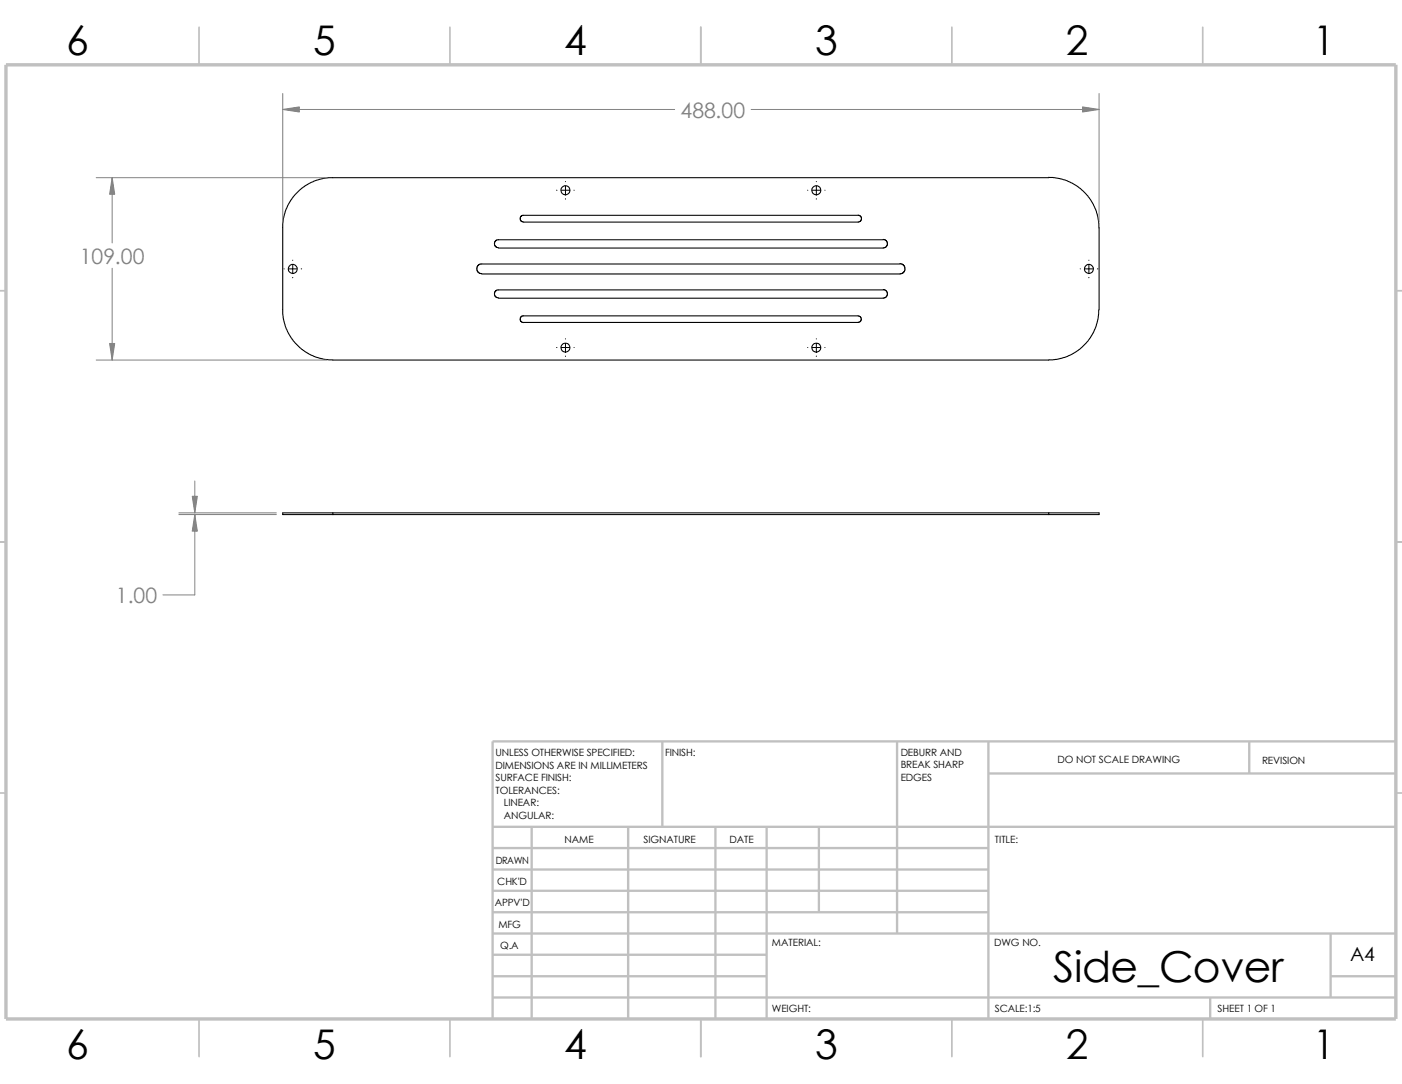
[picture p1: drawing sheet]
<svg xmlns="http://www.w3.org/2000/svg" width="279mm" height="216mm" viewBox="0 0 279 216" stroke-linecap="round" stroke-linejoin="round" font-family="sans-serif">
<g fill="none" stroke="#c0c0c0" stroke-width=".34">
<path d="M39.7 5.4v7.5M89.7 5.4v7.5M139.7 5.4v7.5M189.7 5.4v7.5M239.7 5.4v7.5M-.1 57.9h1.3M278.2 57.9h1.2M-.1 107.9h1.3M278.2 107.9h1.2M-.1 157.9h1.3M278.2 157.9h1.2M39.7 202.9v7.5"/>
<path d="M89.7 202.9v7.5M139.7 202.9v7.5M189.7 202.9v7.5M239.7 202.9v7.5"/>
</g>
<g fill="none" stroke="#c0c0c0" stroke-width=".47">
<path d="M132 147.7v17M178.8 147.7v38.2M197 154.1h81.2M197 147.7v55.2M249 147.7v6.4M278.2 147.7h-180v55.2M98.2 177.4h98.8M98.2 173.2h98.8M98.2 168.9h98.8M98.2 164.7h180M106 164.7v38.2M125.2 164.7v38.2"/>
<path d="M142.6 164.7v38.2M152.8 164.7v38.2M163.2 164.7v17M98.2 194.4h54.6M98.2 190.2h54.6M98.2 185.9h180M98.2 181.7h98.8M98.2 198.7h180M241.2 198.7v4.2M265.2 185.9v12.8M265.2 194.4h13"/>
</g>
<path d="M1.2 12.9h277v190h-277z" fill="none" stroke="#c0c0c0" stroke-width=".68" stroke-linecap="butt"/>
<g fill="none" stroke="#000" stroke-width=".21">
<path d="M209 35.4h-143.6l-2.2 .5-1.6 .6-1.4 1-1.4 1.3-1.3 1.8-.7 1.6-.4 1.6-.1 1.6M209 35.3l1.2 .1 1.9 .4 2.6 1.3 2.1 2 1.5 2.5 .5 1.8 .2 2v16.3M56.3 45.4v16.3M171 42.8l.6 .3 .1 .5-.1 .3-.6 .3h-66.6l-.5-.1-.3-.5 .2-.5 .3-.2h66.9M176 57.7h-76.9l-.5 .4-.1 .4 .4 .7 .5 .2M176 47.8h-76.9l-.5 .3-.1 .5 .4 .6 .5 .2M176 57.7l.7 .3 .2 .5-.2 .6-.7 .3h-76.6M176 47.7l.7 .3 .2 .6-.2 .5-.7 .3h-76.6M179.4 52.6h-83.7l-.5 .3-.2 .7 .4 .7 .6 .2M179.4 52.5l.5 .2 .3 .3 .2 .6-.4 .7-.6 .3h-83.4M56.3 61.7l.2 1.8 .6 2 1.3 2.4 1.4 1.4 1.8 1.2 1.6 .7 1.5 .4 1.6 .1h143.5l2.3-.5 1.6-.7 1.4-.9 1.4-1.4 .8-.9 .9-1.8 .6-2 .2-1.8M104.4 64.2h66.6l.5-.1 .2-.5-.2-.5-.5-.2h-66.9l-.3 .3-.2 .4 .3 .5 .5 .2"/>
<path d="M66.3 102.2v.3M66.3 102.2h142.7M66.3 102.5h142.7M66.3 102.2h-10v.3h10M209 102.2v.3M209 102.2h10v.3h-10"/>
<circle cx="112.7" cy="37.9" r=".92"/>
<circle cx="162.7" cy="37.9" r=".91"/>
<circle cx="58.3" cy="53.6" r=".91"/>
<circle cx="217" cy="53.6" r=".89"/>
<circle cx="112.7" cy="69.3" r=".89"/>
<circle cx="162.7" cy="69.2" r=".91"/>
</g>
<g fill="none" stroke="#000" stroke-width=".2">
<path d="M110.9 37.9h.1M111.8 37.9h1.7M112.7 36.2h.1M112.7 37v1.7M112.7 39.6v.1M114.4 37.9h.1M161 37.9h.1M161.8 37.9h1.7M162.7 36.2h.1M162.7 37v1.7M162.7 39.6v.1M164.4 37.9h.1"/>
<path d="M56.6 53.6h.1M57.5 53.6h1.7M58.3 51.8v.1M58.3 52.7v1.7M58.3 55.2v.1M60 53.6h.1M215.3 53.6h.1M216.2 53.6h1.6M217 51.8v.1M217 52.7v1.7M217 55.2v.1M218.7 53.6h.1"/>
<path d="M110.9 69.2h.1M111.8 69.2h1.7M112.7 67.5h.1M112.7 68.4v1.7M112.7 70.9v.1M114.4 69.2h.1M161 69.2h.1M161.8 69.2h1.7M162.7 67.5h.1M162.7 68.4v1.7M162.7 70.9v.1M164.4 69.2h.1"/>
</g>
<path d="M56.3 18.6v25.5M219 18.6v25.5M19.2 35.4h45.9M22.4 35.4v13M56.3 21.8h78.2M149.7 21.8h69.3M22.4 53.4v18.3M19.2 71.7h45.9M38.8 95.8v6.4M35.6 102.2h19.5M35.6 102.5h19.5M38.8 102.5v16h-6.3" fill="none" stroke="#808080" stroke-width=".2"/>
<g fill="#808080" stroke="#808080" stroke-width=".2">
<path d="M21.8 68.4h1.1l-.5 3.3z"/>
<path d="M22.4 35.4l.5 3.3h-1.1z"/>
<path d="M56.3 21.8l3.3-.5v1z"/>
<path d="M215.7 21.3l3.3 .5-3.3 .5z"/>
<path d="M38.3 98.8h1l-.5 3.4z"/>
<path d="M38.8 102.5l.5 3.3h-1z"/>
</g>
<text font-size="8.5" x="209.9" y="195.7">Side_Cover</text>
<g font-size="8.1">
<text x="13.2" y="10.9">6</text>
<text x="62.4" y="10.9">5</text>
<text x="112.4" y="10.9">4</text>
<text x="162.4" y="10.9">3</text>
<text x="212.4" y="10.9">2</text>
<text x="261.7" y="10.9">1</text>
<text x="13.2" y="210.9">6</text>
<text x="62.4" y="210.9">5</text>
<text x="112.4" y="210.9">4</text>
<text x="162.4" y="210.9">3</text>
<text x="212.4" y="210.9">2</text>
<text x="261.7" y="210.9">1</text>
</g>
<g font-size="4.2" fill="#808080">
<text x="135.6" y="23.5">488.00</text>
<text x="15.9" y="52.6">109.00</text>
<text x="23.1" y="120.1">1.00</text>
</g>
<text font-size="3.9" x="269.1" y="191.5">A4</text>
<g font-size="2">
<text x="98.8" y="150.6">UNLESS OTHERWISE SPECIFIED:</text>
<text x="98.8" y="153.1">DIMENSIONS ARE IN MILLIMETERS</text>
<text x="98.8" y="155.6">SURFACE FINISH:</text>
<text x="132.5" y="150.6">FINISH:</text>
<text x="179.5" y="155.5">EDGES</text>
<text x="179.5" y="150.5">DEBURR AND</text>
<text x="179.5" y="153">BREAK SHARP</text>
<text x="210.8" y="151.9">DO NOT SCALE DRAWING</text>
<text x="251.5" y="152.1">REVISION</text>
<text x="98.8" y="158.1">TOLERANCES:</text>
<text x="100.4" y="160.6">LINEAR:</text>
<text x="100.4" y="163.1">ANGULAR:</text>
<text x="112.5" y="168">NAME</text>
<text x="128.2" y="167.9">SIGNATURE</text>
<text x="145.4" y="167.9">DATE</text>
<text x="198.3" y="167.9">TITLE:</text>
<text x="98.8" y="172.1">DRAWN</text>
<text x="99.1" y="176.3">CHK'D</text>
<text x="98.6" y="180.4">APPV'D</text>
<text x="99.3" y="184.8">MFG</text>
<text x="99.7" y="189">Q.A</text>
<text x="153.8" y="188.5">MATERIAL:</text>
<text x="198.1" y="188.5">DWG NO.</text>
<text x="153.8" y="201.5">WEIGHT:</text>
<text x="198.2" y="201.6">SCALE:1:5</text>
<text x="242.7" y="201.6">SHEET 1 OF 1</text>
</g>
</svg>
